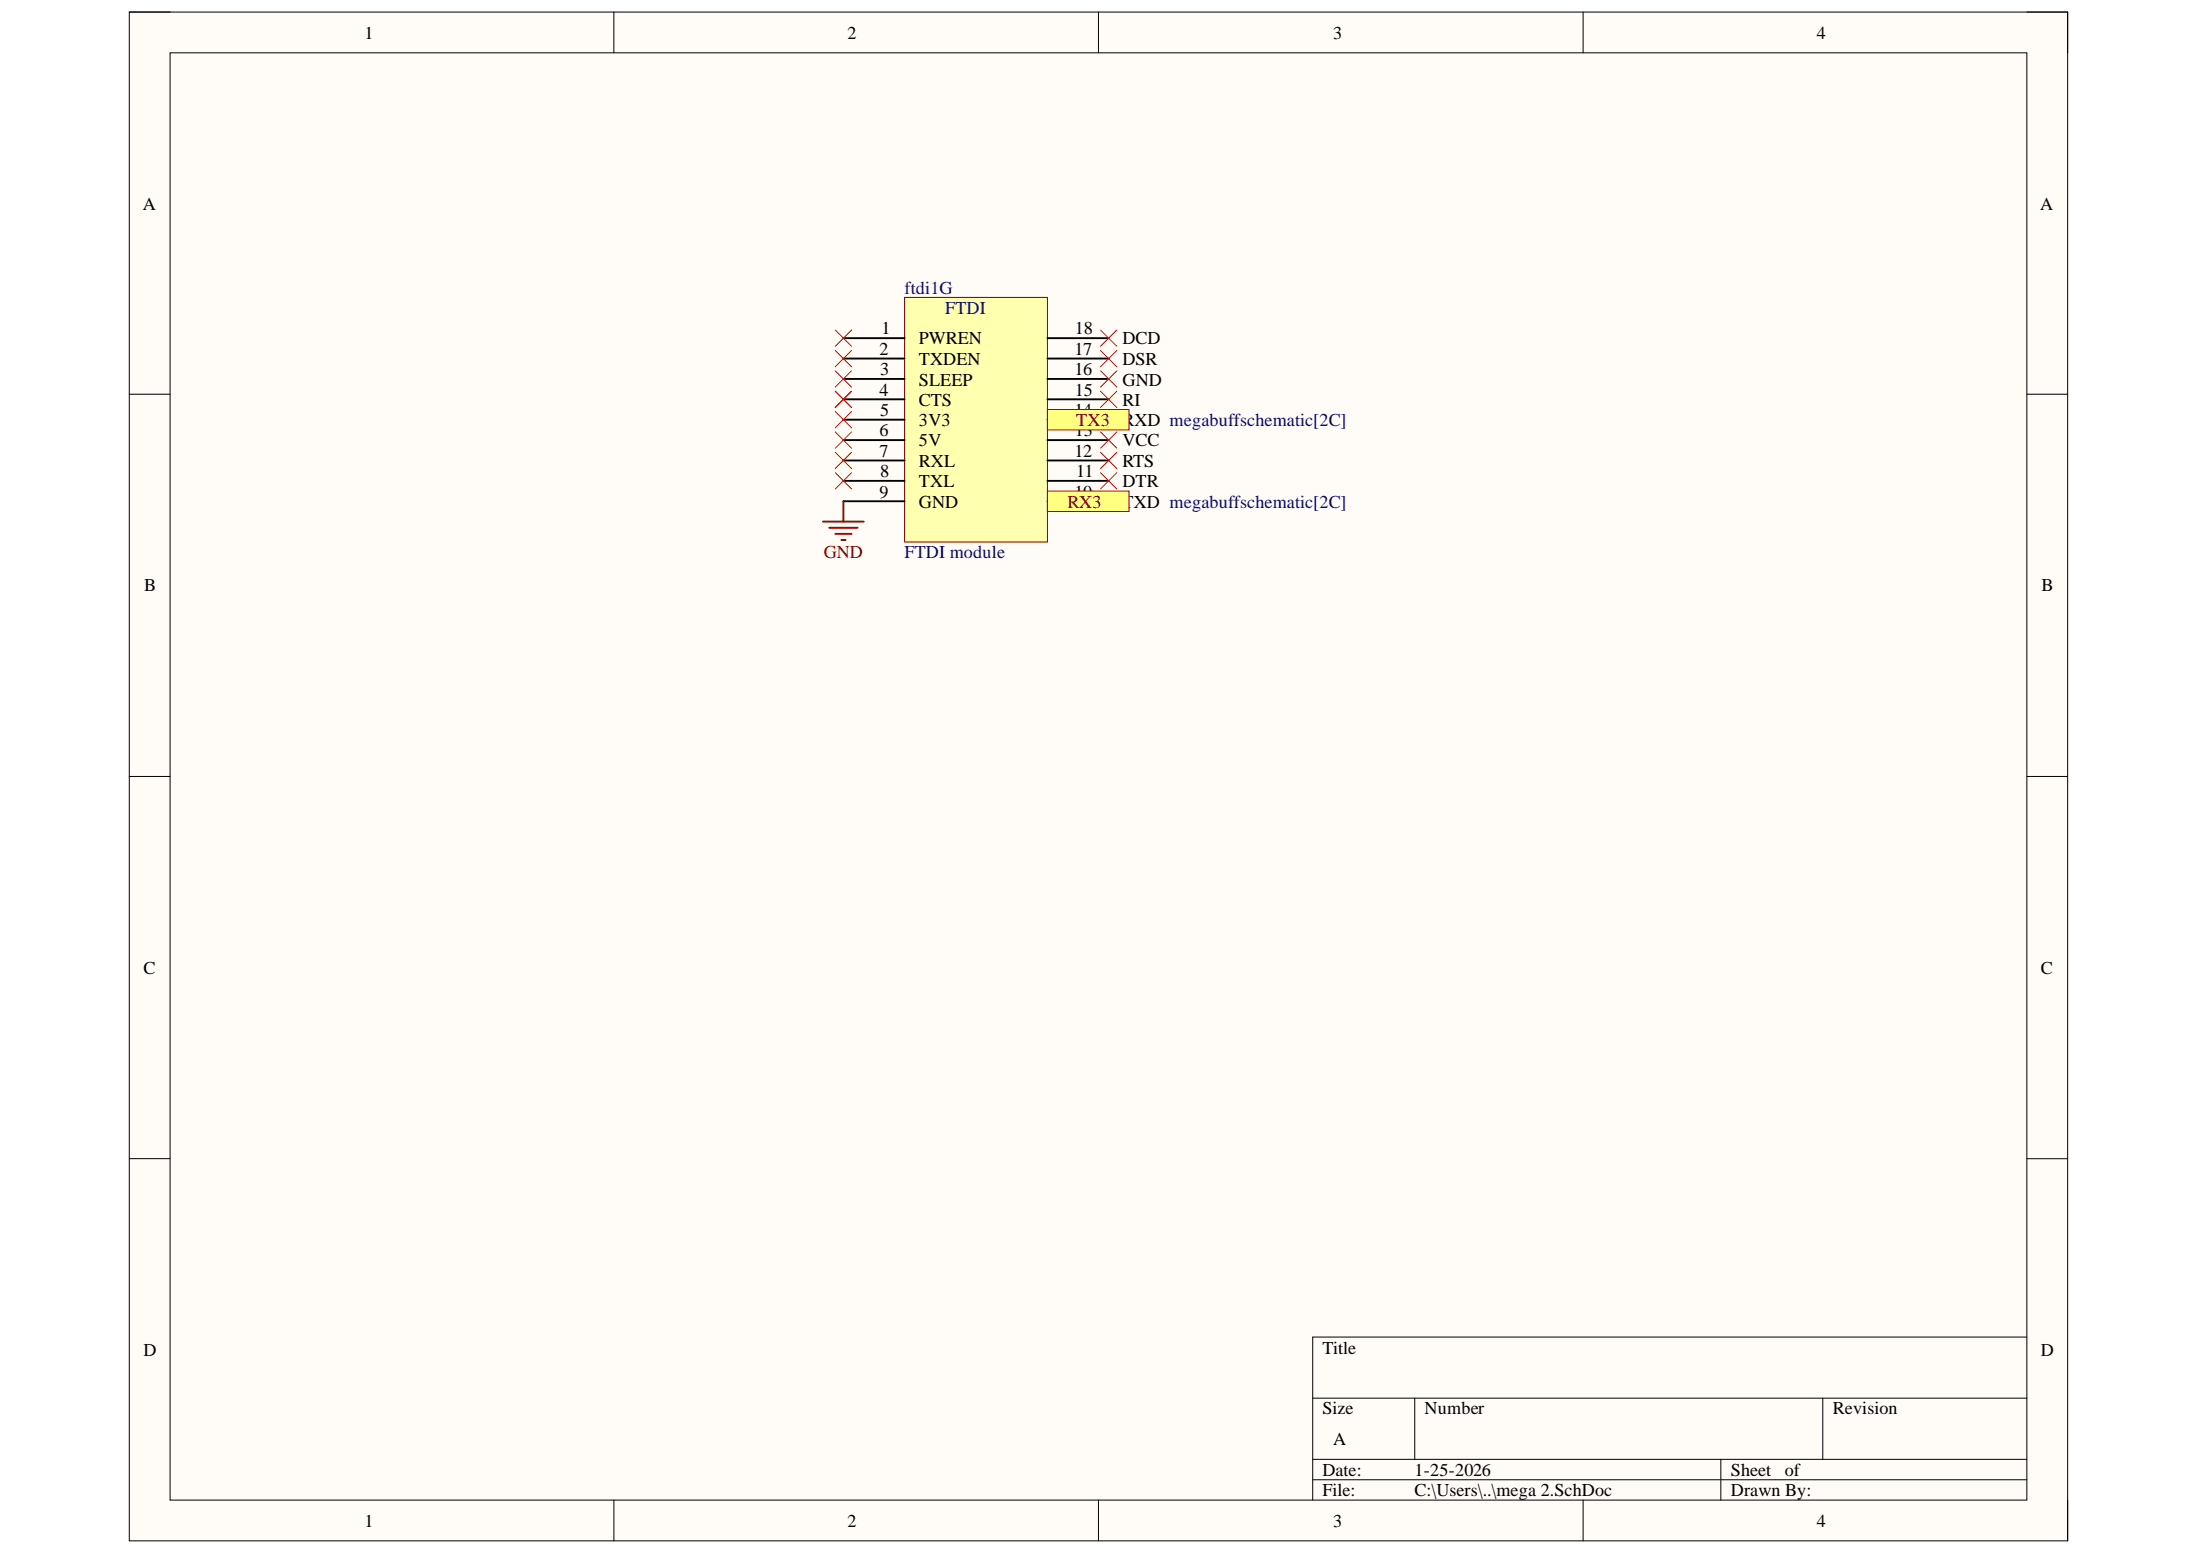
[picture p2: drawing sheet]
<svg xmlns="http://www.w3.org/2000/svg" width="297mm" height="210mm" viewBox="0 0 297 210" stroke-linecap="round" stroke-linejoin="round" font-family="sans-serif">
<path d="M17.5 1.6h261.7v206.4h-261.7z" fill-rule="evenodd" fill="#fffcf8"/>
<path d="M17.5 1.6h261.7v206.4h-261.7z" fill="none" stroke="#000" stroke-width=".14"/>
<path d="M23 7.1h250.7v195.4h-250.7z" fill-rule="evenodd" fill="#fffcf8"/>
<g fill="none" stroke="#000" stroke-width=".14">
<path d="M17.5 1.6h5.5M23 7.1h250.7v195.4h-250.7zM82.9 1.6v5.5M148.3 1.6v5.5M213.7 1.6v5.5M273.7 1.6h5.5v5.5M17.5 53.2h5.5M273.7 53.2h5.5M17.5 104.8h5.5M273.7 104.8h5.5M17.5 156.4h5.5M273.7 156.4h5.5"/>
<path d="M177.2 188.7h96.5M177.2 197h96.5M177.2 199.7h96.5M191 188.7v8.3M232.3 197v5.5M246.1 188.7v8.3M273.7 180.5h-96.5v22M82.9 202.5v5.5M148.3 202.5v5.5M213.7 202.5v5.5M279.2 202.5v5.5"/>
</g>
<path d="M122.1 40.1h19.3v33.1h-19.3z" fill-rule="evenodd" fill="#ffffb0"/>
<path d="M122.1 40.1h19.3v33.1h-19.3z" fill="none" stroke="#800000" stroke-width=".14"/>
<g fill="none" stroke="#000" stroke-width=".25">
<path d="M113.9 45.6h8.2M113.9 48.4h8.2M113.9 51.2h8.2M113.9 53.9h8.2M113.9 56.7h8.2M113.9 59.4h8.2M141.4 45.6h8.3M141.4 48.4h8.3M141.4 51.2h8.3M141.4 53.9h8.3M141.4 56.7h8.3M141.4 59.4h8.3"/>
<path d="M113.9 62.2h8.2M113.9 64.9h8.2M113.9 67.7h8.2M141.4 62.2h8.3M141.4 64.9h8.3M141.4 67.7h8.3"/>
</g>
<g fill="none" stroke="#f00" stroke-width=".14">
<path d="M112.8 58.3l2.2 2.2M112.8 55.6l2.2 2.2M112.8 52.8l2.2 2.2M112.8 50.1l2.2 2.2M112.8 47.3l2.2 2.2M115 58.3l-2.2 2.2M115 55.6l-2.2 2.2M115 52.8l-2.2 2.2M115 50.1l-2.2 2.2M115 47.3l-2.2 2.2M148.6 44.5l2.2 2.2M148.6 47.3l2.2 2.2"/>
<path d="M148.6 50.1l2.2 2.2M148.6 52.8l2.2 2.2M148.6 58.3l2.2 2.2M150.8 44.5l-2.2 2.2M150.8 47.3l-2.2 2.2M150.8 50.1l-2.2 2.2M150.8 52.8l-2.2 2.2M150.8 58.3l-2.2 2.2M112.8 63.8l2.2 2.2M112.8 61.1l2.2 2.2M115 63.8l-2.2 2.2M115 61.1l-2.2 2.2"/>
<path d="M148.6 61.1l2.2 2.2M148.6 63.8l2.2 2.2M150.8 61.1l-2.2 2.2M150.8 63.8l-2.2 2.2"/>
</g>
<path d="M141.4 55.3h11v2.7h-11z" fill-rule="evenodd" fill="#ffff80"/>
<path d="M141.4 55.3h11v2.7h-11z" fill="none" stroke="#800000" stroke-width=".14"/>
<path d="M141.4 66.3h11v2.7h-11z" fill-rule="evenodd" fill="#ffff80"/>
<path d="M141.4 66.3h11v2.7h-11z" fill="none" stroke="#800000" stroke-width=".14"/>
<path d="M111.1 70.4h5.5M111.9 71.2h3.9M112.8 72.1h2.2M113.6 72.9h.6M113.9 67.7v2.7" fill="none" stroke="#800000" stroke-width=".25"/>
<path d="M112.8 44.5l2.2 2.2M115 44.5l-2.2 2.2" fill="none" stroke="#f00" stroke-width=".14"/>
<g font-size="2.4">
<text x="49.2" y="5.2">1</text>
<text x="114.4" y="5.2">2</text>
<text x="180" y="5.2">3</text>
<text x="245.3" y="5.2">4</text>
<text x="19.3" y="28.3">A</text>
<text x="275.5" y="28.3">A</text>
<text x="118.8" y="47.9">2</text>
<text x="119" y="45.1">1</text>
<text x="124.1" y="46.5">PWREN</text>
<text x="145.1" y="47.9">17</text>
<text x="145.1" y="45.1">18</text>
<text x="151.6" y="46.5">DCD</text>
<text x="118.8" y="53.4">4</text>
<text x="118.8" y="50.6">3</text>
<text x="124.1" y="49.3">TXDEN</text>
<text x="124.1" y="52">SLEEP</text>
<text x="145.1" y="50.6">16</text>
<text x="145.1" y="53.4">15</text>
<text x="151.6" y="49.3">DSR</text>
<text x="151.6" y="52">GND</text>
<text x="118.8" y="58.9">6</text>
<text x="118.8" y="56.1">5</text>
<text x="124.1" y="54.7">CTS</text>
<text x="124.1" y="57.5">3V3</text>
<text x="145.1" y="56.1">14</text>
<text x="145.1" y="58.9">13</text>
<text x="151.6" y="54.7">RI</text>
<text x="151.6" y="57.5">RXD megabuffschematic[2C]</text>
<text x="118.8" y="61.7">7</text>
<text x="118.8" y="64.4">8</text>
<text x="124.1" y="60.2">5V</text>
<text x="124.1" y="63">RXL</text>
<text x="124.1" y="65.7">TXL</text>
<text x="145.1" y="61.7">12</text>
<text x="145.3" y="64.4">11</text>
<text x="151.6" y="60.2">VCC</text>
<text x="151.6" y="63">RTS</text>
<text x="151.6" y="65.7">DTR</text>
<text x="118.8" y="67.2">9</text>
<text x="124.1" y="68.5">GND</text>
<text x="145.1" y="67.2">10</text>
<text x="151.6" y="68.5">TXD megabuffschematic[2C]</text>
<text x="19.5" y="79.8">B</text>
<text x="275.6" y="79.8">B</text>
<text x="19.4" y="131.5">C</text>
<text x="275.6" y="131.5">C</text>
<text x="19.4" y="183.1">D</text>
<text x="178.6" y="182.7">Title</text>
<text x="275.6" y="183.1">D</text>
<text x="178.6" y="190.9">Size</text>
<text x="192.3" y="190.9">Number</text>
<text x="247.5" y="190.9">Revision</text>
<text x="180" y="195.1">A</text>
<text x="178.6" y="199.2">Date:</text>
<text x="178.6" y="202">File:</text>
<text x="191" y="199.2">1-25-2026</text>
<text x="191" y="202">C:\Users\..\mega 2.SchDoc</text>
<text x="233.7" y="199.2">Sheet</text>
<text x="233.7" y="202">Drawn By:</text>
<text x="241" y="199.2">of</text>
<text x="49.2" y="206.1">1</text>
<text x="114.4" y="206.1">2</text>
<text x="180" y="206.1">3</text>
<text x="245.3" y="206.1">4</text>
</g>
<g font-size="2.4" fill="#000080">
<text x="122.1" y="39.6">ftdi1G</text>
<text x="127.6" y="42.4">FTDI</text>
<text x="122.1" y="75.4">FTDI module</text>
</g>
<g font-size="2.4" fill="#800000">
<text x="145.3" y="57.5">TX3</text>
<text x="144.1" y="68.5">RX3</text>
<text x="111.2" y="75.4">GND</text>
</g>
</svg>
